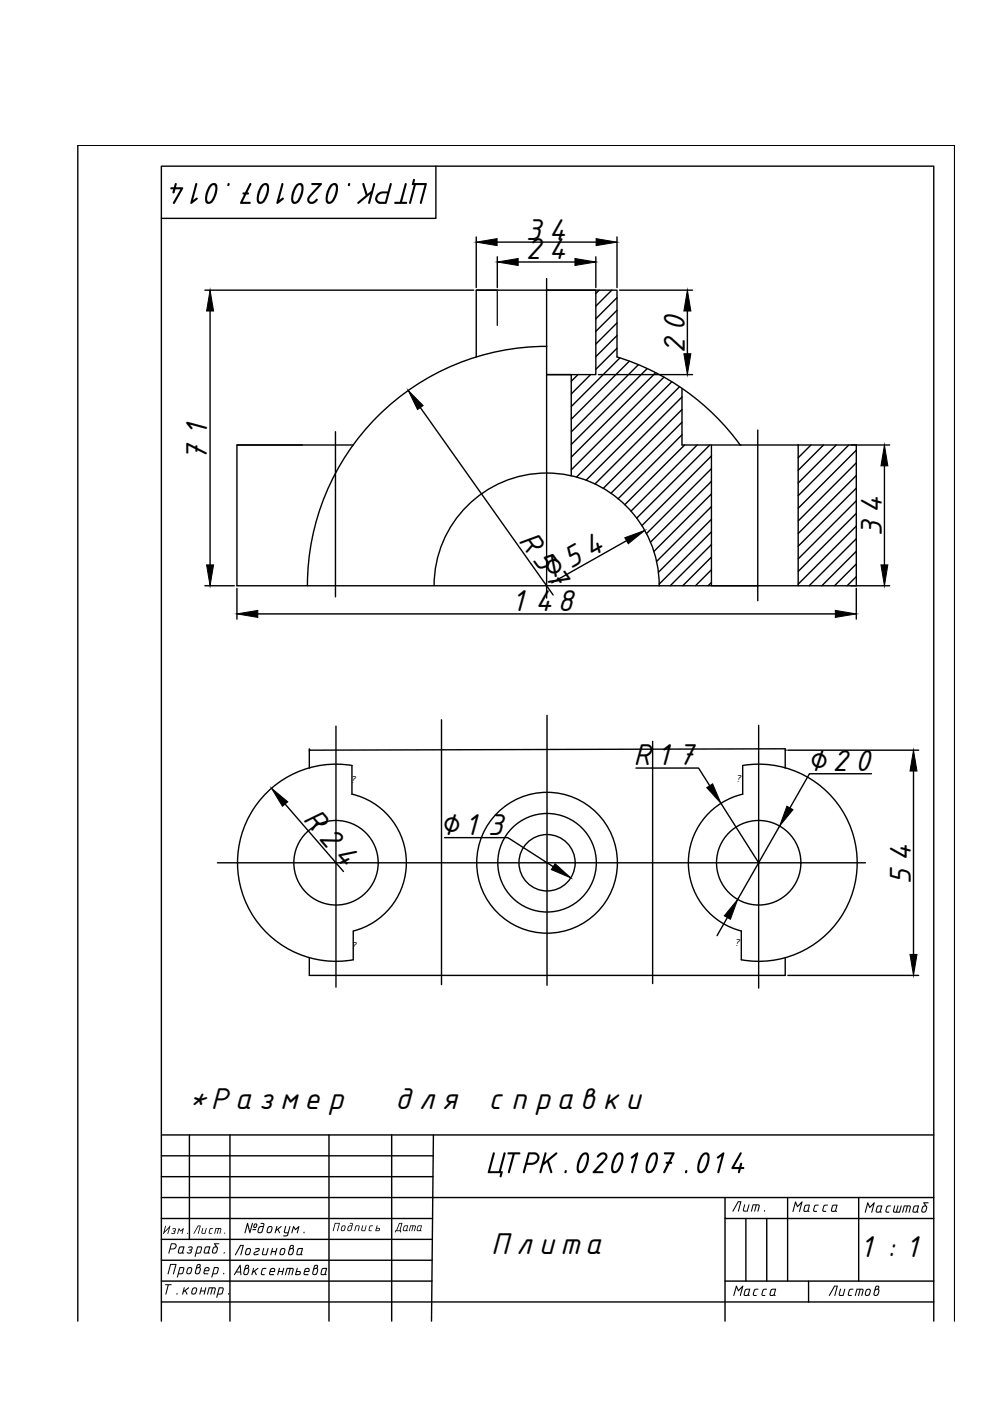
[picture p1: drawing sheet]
<svg xmlns="http://www.w3.org/2000/svg" width="210mm" height="297mm" viewBox="0 0 210 297" stroke-linecap="round" stroke-linejoin="round" font-family="sans-serif">
<!-- layer: 0 -->
<g fill="none" stroke="#000" stroke-width=".3">
<path d="M101 50.2v10.8M105.4 51.3h21M105.4 54.4v6.6M109.9 55.5h12M115.9 59.1v67.7M126.3 54.4v6.6M130.8 50.2v10.8M43.4 61.5h57M44.5 65.9v53.9M101 75.7v-14.2h29.8v14.2a50.7 50.7 0 0 1 26.1 18.6M101 61.5h4.4M115.9 61.5h10.4v17.9h-10.4h5.2v21.5"/>
<path d="M115.9 73.4a50.7 50.7 0 0 0-50.7 50.8M122.5 79.4l-1.4 1.4M125.2 79.4l-4.1 4.1M126.9 79.4h19.9M127 61.5l-.7 .7M129.7 61.5l-3.4 3.4M130.8 63.1l-4.5 4.5M130.8 65.8l-4.5 4.5M130.8 68.5l-4.5 4.4M130.8 71.1l-4.5 4.5M130.8 73.8l-4.5 4.5M131.4 61.5h15.4"/>
<path d="M131.4 75.9l-10.3 10.3M133.4 76.6l-12.3 12.3M135.3 77.3l-14.2 14.3M137.2 78.2l-16.1 16M139 79l-17.9 17.9M140.8 80l-19.7 19.6M145.7 65.9v9.1M50.2 94.3h13.9M71.1 91.5v35M74.9 94.3h-24.7v29.9M89.1 86.4l28.2 39.7M142.4 80.9l-20.2 20.3"/>
<path d="M144.1 82l-19.8 19.8M144.6 84.2l-18.5 18.4M144.6 86.8l-16.7 16.8M144.6 89.5l-15.1 15.1M144.6 92.2l-13.6 13.6M144.6 82.5v11.8h44M145.1 94.3l-12.6 12.7M147.8 94.3l-14 14.1M150.5 94.3l-15.5 15.6M150.8 94.4v29.8h9.9M150.8 96.7l-14.7 14.7M150.8 99.4l-13.7 13.7"/>
<path d="M156.9 94.3h.1M160.7 91.2v36.2M169.2 94.3v29.9M169.3 94.3l-.1 .1M171.9 94.3l-2.7 2.8M174.6 94.3l-5.4 5.4M177.3 94.3l-8.1 8.1M180 94.3l-10.8 10.8M181.6 95.4l-12.4 12.4M181.6 98.1l-12.4 12.4M181.6 94.3v29.9M187.5 98.8v21"/>
<path d="M132.8 114.6l-15.8 9M150.8 112.8l-11 11M150.8 118.1l-6 6.1M150.8 102.1l-12.9 12.9M150.8 104.7l-12.2 12.2M150.8 107.4l-11.6 11.6M150.8 110.1l-11.2 11.2M150.8 115.5l-8.7 8.7M181.6 100.8l-12.4 12.3M181.6 103.5l-12.4 12.3M181.6 106.2l-12.4 12.3M181.6 108.8l-12.4 12.4"/>
<path d="M181.6 111.5l-12.4 12.4M181.6 114.2l-10 10M181.6 116.9l-7.3 7.3M181.6 119.6l-4.7 4.6M43.4 124.2h6.3M50.2 124.2h89.6M50.2 124.7v6.6M54.7 130.2h122.4M92 124.2a23.9 23.9 0 0 1 23.9-23.9 23.9 23.9 0 0 1 23.9 23.9M139.8 124.2h48.8M150.8 120.8l-3.3 3.4M150.8 123.5l-.7 .7"/>
<path d="M181.6 122.3l-2 1.9M181.6 124.7v6.6M65.6 159.1h.1M65.6 159.1l100.9-.3v4.1M65.6 158.8v4.1M71.2 154v55.3M93.6 152.6v56.2M116 151.7v57.2M138.4 157.2v51.3M160.9 153.8v55.7M166.5 159.1h.1M167 159.1h27.8"/>
<path d="M60.4 170.5l12.4 14.3M76.8 169.1l-2.2-.7v-6.1a20.9 20.9 0 0 0-24.2 20.8 20.9 20.9 0 0 0 24.5 20.4M76.9 169.1a14.9 14.9 0 0 1 9.2 14.9 14.9 14.9 0 0 1-11.2 13.4v6.1M94.3 177.6h13.4l9.6 6.2M134.8 162.8h13.3l2.4 3.8M152.9 170.3l8 12.6M155.3 169.1l2.2-.7v-6.1a20.9 20.9 0 0 1 24.2 20.8 20.9 20.9 0 0 1-24.5 20.4v-6.1a14.9 14.9 0 0 1-11.2-13.4 14.9 14.9 0 0 1 9.2-14.9M165.3 175.1l-8.9 15.6M184.8 164h-13.2l-4.1 7.3M193.7 163.5v38.9M46.1 182.9h137.4M71.2 182.9h.1"/>
<path d="M154.2 194.5l-2.2 3.9M160.9 182.9h.1M65.6 203v3.8h100.9v-3.8M167 206.8h27.8M16.5 280.1v-249.3h185.9v249.3"/>
<circle cx="71.2" cy="182.9" r="9"/>
<circle cx="116" cy="182.9" r="14.9"/>
<circle cx="116" cy="182.9" r="6"/>
<circle cx="116" cy="182.9" r="10.4"/>
<circle cx="160.9" cy="182.9" r="9"/>
</g>
<g fill="none" stroke="#000" stroke-width=".3">
<path d="M92.4 35.2v11.1h-58.2M34.2 240.6h163.8M34.2 258.3h57.5M34.2 253.9h163.8M34.2 249.5h57.6M34.2 245.1h57.6M40.2 240.6v22.2M48.8 240.6v39.5M69.8 240.6v39.5M83 240.6v39.5M91.9 240.6l-.4 39.5M153.7 253.9v4.4h44.3"/>
<path d="M153.7 258.3v21.8M158.1 258.3v13.3M162.6 258.3v13.3M167 253.9v17.7M182.1 253.9v17.7M34.2 276h163.8M34.2 262.8h57.5M34.2 267.2h57.4M34.2 271.6h57.4M153.7 271.6h44.3M171.4 271.6v4.4M34.2 280.1v-244.9h163.8v244.9"/>
</g>
<!-- layer: 0 -->
<g fill="#000" stroke="#000" stroke-width=".21">
<path d="M101 51.3l4.4-.7v1.5zM105.4 55.5l4.5-.7v1.5zM121.9 54.8l4.4 .7-4.4 .8zM126.4 50.6l4.4 .7-4.4 .8zM44.5 61.5l.8 4.4h-1.5zM145.7 61.5l.8 4.4h-1.5zM145 75h1.5l-.8 4.4zM86.6 82.8l3.1 3.2-1.2 .8zM187.5 94.3l.7 4.5h-1.4zM43.8 119.8h1.5l-.8 4.4zM132.5 114l4.2-1.5-3.5 2.8zM186.8 119.8h1.4l-.7 4.4z"/>
<path d="M50.2 130.2l4.5-.8v1.5zM177.1 129.4l4.5 .8-4.5 .7zM57.6 167.1l3.4 2.9-1.1 .9zM149.8 167l1.3-.8 1.8 4.1zM166.8 170.9l1.3 .8-2.8 3.4zM193.7 159.1l.7 4.4h-1.5zM117.7 183.1l3.3 3-4.1-1.7zM156.4 190.7l-1.5 4.2-1.3-.7zM192.9 202.4h1.5l-.7 4.4z"/>
</g>
<path d="M105.4 61.5v7.5" fill="none" stroke="#1e1e1e" stroke-width=".3"/>
<g font-size="6.9">
<text x="76.4" y="38.8" transform="rotate(-180 76.4 38.8)">.020107.014</text>
<text x="91" y="38.8" transform="rotate(-180 91 38.8)">ЦТРК</text>
<text x="111.1" y="50.8">34</text>
<text x="111.1" y="55">24</text>
<text x="145.2" y="75.2" transform="rotate(-90 145.2 75.2)">20</text>
<text x="43.9" y="97.5" transform="rotate(-90 43.9 97.5)">71</text>
<text x="109.7" y="114.4" transform="rotate(55 109.7 114.4)">R57</text>
<text x="187" y="114" transform="rotate(-90 187 114)">34</text>
<text x="116.4" y="123.3" transform="rotate(-29 116.4 123.3)">∅54</text>
<text x="108.3" y="129.6">148</text>
<text x="134.2" y="162.2">R17</text>
<text x="171.3" y="163.5">∅20</text>
<text x="64" y="173.7" transform="rotate(49 64 173.7)">R24</text>
<text x="93.4" y="177">∅13</text>
<text x="193.1" y="187.8" transform="rotate(-90 193.1 187.8)">54</text>
<text x="39.7" y="235">*Размер</text>
<text x="83.5" y="235">для</text>
<text x="103" y="235">справки</text>
<text x="102.9" y="248.7">ЦТРК</text>
<text x="117.5" y="248.7">.020107.014</text>
<text x="104.2" y="265.9">Плита</text>
<text x="182.1" y="266.5">1:1</text>
</g>
<g font-size="3.4">
<text x="155" y="256.9">Лит.</text>
<text x="167.9" y="256.9">Масса</text>
<text x="183.2" y="257.1">Масштаб</text>
<text x="52.1" y="261.5">№докум.</text>
<text x="35.4" y="265.8">Разраб.</text>
<text x="49.5" y="266.1">Логинова</text>
<text x="34.5" y="274.5">Т.контр.</text>
<text x="35.2" y="270.2">Провер.</text>
<text x="49.2" y="270.4">Авксентьева</text>
<text x="155.3" y="274.8">Масса</text>
<text x="175.5" y="274.8">Листов</text>
</g>
<g font-size="2.7">
<text x="34.4" y="261.6">Изм.</text>
<text x="40.8" y="261.6">Лист.</text>
<text x="70.3" y="261">Подпись</text>
<text x="83.5" y="261">Дата</text>
</g>
<g font-size="2.3">
<text x="74.3" y="166">?</text>
<text x="156" y="165.8">?</text>
<text x="74.5" y="201.2">?</text>
<text x="155.7" y="200.6">?</text>
</g>
</svg>
